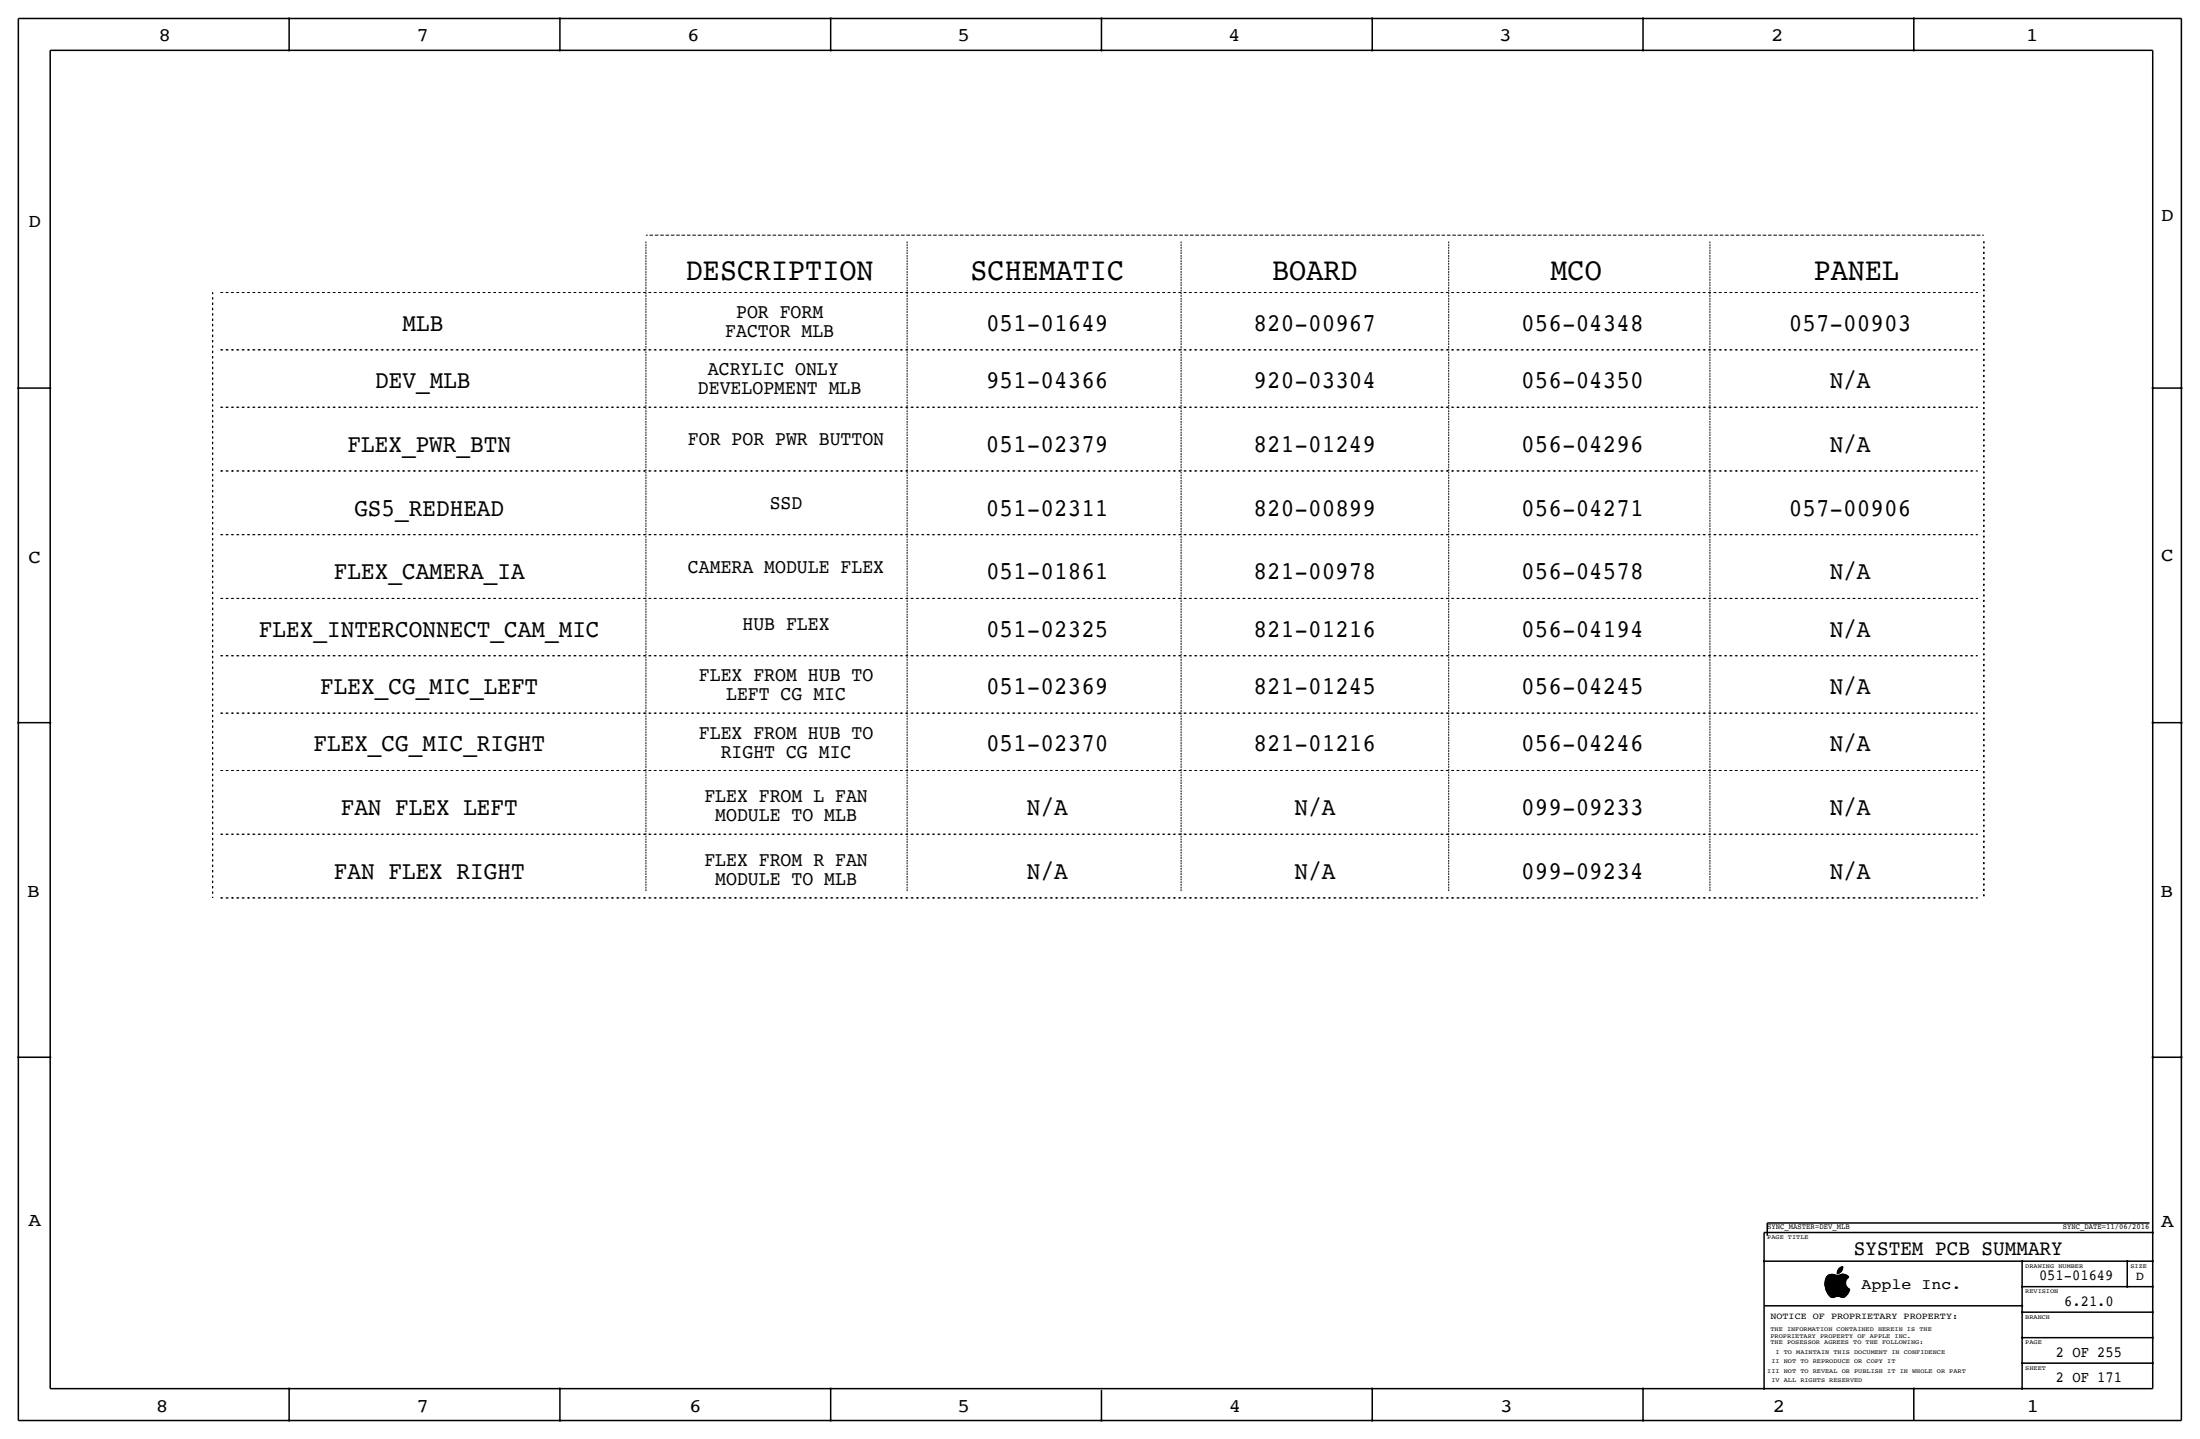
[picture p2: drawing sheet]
<svg xmlns="http://www.w3.org/2000/svg" width="877mm" height="574mm" viewBox="0 0 877 574" stroke-linecap="round" stroke-linejoin="round" font-family="sans-serif">
<g fill="none" stroke="#000" stroke-width=".4" stroke-dasharray=".7 1.4" stroke-linecap="butt">
<path d="M257.5 96.3v259zM257.5 93.7h533.4zM361.6 96.3v259zM470.9 96.3v259zM577.5 96.3v259zM681.7 96.3v259zM790.9 96.3v261.6zM84.8 116.6v241.3zM87.3 116.6h701.1zM87.3 139.4h701.1zM87.3 162.3h701.1zM87.3 187.7h701.1z"/>
<path d="M87.3 213.1h701.1zM87.3 238.5h701.1zM87.3 261.4h701.1zM87.3 284.2h701.1zM87.3 307.1h701.1zM87.3 332.5h701.1zM87.3 357.9h701.1z"/>
</g>
<g fill="none" stroke="#000" stroke-width=".6" stroke-linecap="butt">
<path d="M7.3 7.4v558.8zM7.3 7.4h862.3zM115.3 7.4v12.7zM223.2 7.4v12.7zM331.2 7.4v12.7zM439.1 7.4v12.7zM547.1 7.4v12.7zM655 7.4v12.7zM763 7.4v12.7zM869.6 7.4v558.8zM20 20.1v533.4zM20 20.1h838.2z"/>
<path d="M858.2 20.1v533.4zM7.3 154.7h12.7zM858.2 154.7h11.4zM7.3 288h12.7zM858.2 288h11.4zM7.3 421.4h12.7zM858.2 421.4h11.4zM703.3 491.2v62.3zM703.3 491.2h154.9zM704.5 487.4h152.4zM704.5 487.4v5.1zM703.3 502.7h154.9z"/>
<path d="M806.1 502.7v50.8zM806.1 512.8h52.1zM848.1 502.7v10.1zM703.3 520.4h102.8zM806.1 533.1h52.1zM806.1 523h52.1zM20 553.5h838.2zM115.3 553.5v12.7zM223.2 553.5v12.7zM331.2 553.5v12.7zM439.1 554v12.2zM547.1 553.5v12.7z"/>
<path d="M655 553.5v12.7zM763 553.5v12.7zM806.1 543.3h52.1zM7.3 566.2h862.3z"/>
</g>
<g fill="none" stroke="#000" stroke-width=".4">
<path d="M727.5 512.2h8.4zM727.5 512.3h8.4zM727.5 512.4h8.5zM727.5 511.2h8.2zM727.5 511.3h8.2zM727.5 511.5h8.2zM727.5 511.4h8.2zM727.5 512h8.3zM727.5 512.1h8.3zM727.5 511.7h8.3zM727.5 511.8h8.3zM727.5 511.6h8.3z"/>
<path d="M727.5 511.9h8.3zM727.5 511.1h8.3zM727.6 512.8h8.6zM727.6 510.8h8.2zM727.6 511h8.2zM727.6 510.9h8.2zM727.6 510.7h8.2zM727.6 512.5h8.4zM727.6 512.6h8.4zM727.6 512.7h8.5zM727.6 512.9h8.6zM727.6 510.6h8.3z"/>
<path d="M727.6 510.5h8.3zM727.6 513h8.7zM727.6 513.1h8.8zM727.7 513.2h8.8zM727.7 510.2h8.3zM727.7 510.4h8.2zM727.7 510.3h8.3zM727.7 513.4h9.1zM727.7 513.3h9zM727.7 510.1h8.3zM727.8 509.9h8.4zM727.8 513.5h9.1z"/>
<path d="M727.8 510h8.3zM727.8 513.6h9.2zM727.8 513.8h9.6zM727.8 509.8h8.5zM727.8 513.7h9.4zM727.9 513.9h9.5zM727.9 509.7h8.4zM727.9 509.6h8.5zM727.9 514.1h9.5zM727.9 514h9.5zM728 514.2h9.4zM728 509.5h8.5z"/>
<path d="M728 509.4h8.6zM728 509.3h8.7zM728 514.4h9.3zM728.1 509.2h8.8zM728.1 514.5h9.2zM728.1 514.6h9.1zM728.1 509.1h8.9zM728.2 514.7h9zM728.2 509h8.8zM728.2 514.8h9zM728.3 514.9h8.8zM728.3 508.9h8.7z"/>
<path d="M728.3 515h8.8zM728.3 508.8h8.6zM728.3 515.1h8.7zM728.4 508.7h8.4zM728.4 515.2h8.6zM728.5 515.3h8.4zM728.5 515.4h8.4zM728.5 508.6h8.2zM728.6 515.5h8.2zM728.6 508.5h7.9zM728.7 515.6h8zM728.7 515.7h8z"/>
<path d="M728.7 508.4h7.7zM728.8 515.8h7.7zM728.9 515.9h7.6zM728.9 508.3h3.1zM728.9 516h7.5zM729 508.2h2.6zM729 516.1h7.3zM729.1 516.2h7.1zM729.2 508.1l1.8-.2a3.7 3.7 0 0 0 3.3-.1 2.44 2.44 0 0 1 2.7 1.3 2.72 2.72 0 0 0 .5 4.8l-.7 1.5-1.1 1.3M729.2 516.3h6.9zM729.2 508.1a5.2 5.2 0 0 0-.8 7.1 2.3 2.3 0 0 0 2.2 2l1-.3M729.3 508.1h2.1z"/>
<path d="M729.3 516.4h6.7zM729.4 516.5h6.5zM729.5 516.6h6.3zM729.6 516.7h2.5zM729.6 507.9h1.4zM729.7 516.8h2.1zM729.8 516.9h1.9zM729.9 517h1.6zM730.2 517.1h1zM732.4 507.5h.6zM732.4 507.6h.4zM732.4 507.4h.8z"/>
<path d="M732.4 507.3h1zM732.4 507.1h1.3zM732.4 507h1.4zM732.4 507.2h1.2zM732.5 506.9h1.4zM732.5 506.8h1.5zM732.5 506.6h1.7zM732.5 506.7h1.6zM732.6 506.5h1.7zM732.6 506.4h1.7zM732.7 506.3h1.7zM732.7 506.2h1.7z"/>
<path d="M732.8 506.1h1.7zM732.8 506h1.7zM732.9 505.9h1.6zM733 505.8h1.6zM733.1 505.7h1.5zM733.1 508.3h3.1zM733.2 505.6h1.4zM733.2 516.7h2.5zM733.3 505.5h1.4zM733.4 508.2h2.6zM733.4 505.4h1.3zM733.6 505.3h1.1z"/>
<path d="M733.6 516.8h2zM733.7 508.1h2.1zM733.7 505.2h1zM733.8 516.9h1.7zM733.9 505.1h.8zM733.9 507.9h1.6zM734 517h1.3zM734.1 505h.6zM734.3 507.8h.8zM734.3 504.9h.4zM734.3 517.1h.7zM734.7 504.7a2.81 2.81 0 0 0-2.3 3 2.71 2.71 0 0 0 2.3-2.9"/>
<path d="M735.8 516.7a2.7 2.7 0 0 1-3 0l-1.1 .2"/>
</g>
<g fill="#000" stroke="#000" stroke-width=".4">
<path d="M115.1 7.2h.4v.3h-.4zM115.1 19.9h.4v.3h-.4zM223 7.2h.4v.3h-.4zM223 19.9h.4v.3h-.4zM331 19.9h.4v.3h-.4zM331 7.2h.4v.3h-.4zM438.9 7.2h.4v.3h-.4zM438.9 19.9h.4v.3h-.4zM546.9 7.2h.4v.3h-.4zM546.9 19.9h.4v.3h-.4zM654.8 19.9h.4v.3h-.4zM654.8 7.2h.4v.3h-.4z"/>
<path d="M762.8 19.9h.4v.3h-.4zM762.8 7.2h.4v.3h-.4zM7.1 154.5h.4v.4h-.4zM19.8 154.5h.4v.4h-.4zM858 154.5h.4v.4h-.4zM869.5 154.5h.3v.4h-.3zM7.1 287.9h.4v.3h-.4zM19.8 287.9h.4v.3h-.4zM858 287.9h.4v.3h-.4zM869.5 287.9h.3v.3h-.3zM7.1 421.2h.4v.4h-.4zM19.8 421.2h.4v.4h-.4z"/>
<path d="M858 421.2h.4v.4h-.4zM869.5 421.2h.3v.4h-.3zM858 491.1h.4v.3h-.4zM703.1 502.5h.4v.3h-.4zM806 502.5h.3v.3h-.3zM806 512.7h.3v.3h-.3zM847.9 512.7h.3v.3h-.3zM847.9 502.5h.3v.3h-.3zM858 502.5h.4v.3h-.4zM858 512.7h.4v.3h-.4zM806 520.3h.3v.3h-.3zM806 522.8h.3v.4h-.3z"/>
<path d="M806 533h.3v.3h-.3zM858 522.8h.4v.4h-.4zM858 533h.4v.3h-.4zM115.1 553.3h.4v.3h-.4zM223 553.3h.4v.3h-.4zM331 553.3h.4v.3h-.4zM546.9 553.3h.4v.3h-.4zM654.8 553.3h.4v.3h-.4zM703.1 553.3h.4v.3h-.4zM762.8 553.3h.4v.3h-.4zM806 543.1h.3v.4h-.3zM806 553.3h.3v.3h-.3z"/>
<path d="M858 543.1h.4v.4h-.4zM115.1 566h.4v.3h-.4zM223 566h.4v.3h-.4zM331 566h.4v.3h-.4zM438.9 566h.4v.3h-.4zM546.9 566h.4v.3h-.4zM654.8 566h.4v.3h-.4z"/>
</g>
<g font-size="12.7">
<text x="273.4" y="111.5">DESCRIPTION</text>
<text x="386.9" y="111.5">SCHEMATIC</text>
<text x="507.2" y="111.5">BOARD</text>
<text x="618.2" y="111.5">MCO</text>
<text x="723.1" y="111.5">PANEL</text>
</g>
<g font-size="10.1">
<text x="160.5" y="131.8">MLB</text>
<text x="393.1" y="131.8">051-01649</text>
<text x="499.8" y="131.8">820-00967</text>
<text x="606.5" y="131.8">056-04348</text>
<text x="713.1" y="131.8">057-00903</text>
<text x="149.6" y="154.7">DEV_MLB</text>
<text x="393.1" y="154.7">951-04366</text>
<text x="499.8" y="154.7">920-03304</text>
<text x="606.5" y="154.7">056-04350</text>
<text x="729.4" y="154.7">N/A</text>
<text x="138.6" y="180.1">FLEX_PWR_BTN</text>
<text x="393.1" y="180.1">051-02379</text>
<text x="499.8" y="180.1">821-01249</text>
<text x="606.5" y="180.1">056-04296</text>
<text x="729.4" y="180.1">N/A</text>
<text x="141.3" y="205.5">GS5_REDHEAD</text>
<text x="393.1" y="205.5">051-02311</text>
<text x="499.8" y="205.5">820-00899</text>
<text x="606.5" y="205.5">056-04271</text>
<text x="713.1" y="205.5">057-00906</text>
<text x="133.1" y="230.9">FLEX_CAMERA_IA</text>
<text x="393.1" y="230.9">051-01861</text>
<text x="499.8" y="230.9">821-00978</text>
<text x="606.5" y="230.9">056-04578</text>
<text x="729.4" y="230.9">N/A</text>
<text x="103.3" y="253.7">FLEX_INTERCONNECT_CAM_MIC</text>
<text x="393.1" y="253.7">051-02325</text>
<text x="499.8" y="253.7">821-01216</text>
<text x="606.4" y="253.7">056-04194</text>
<text x="729.4" y="253.7">N/A</text>
<text x="127.7" y="276.6">FLEX_CG_MIC_LEFT</text>
<text x="393.1" y="276.6">051-02369</text>
<text x="499.8" y="276.6">821-01245</text>
<text x="606.5" y="276.6">056-04245</text>
<text x="729.4" y="276.6">N/A</text>
<text x="125" y="299.5">FLEX_CG_MIC_RIGHT</text>
<text x="393.1" y="299.5">051-02370</text>
<text x="499.8" y="299.4">821-01216</text>
<text x="606.5" y="299.4">056-04246</text>
<text x="729.4" y="299.4">N/A</text>
<text x="135.8" y="324.9">FAN FLEX LEFT</text>
<text x="409.4" y="324.9">N/A</text>
<text x="516.1" y="324.9">N/A</text>
<text x="606.5" y="324.8">099-09233</text>
<text x="729.4" y="324.8">N/A</text>
<text x="133.1" y="350.3">FAN FLEX RIGHT</text>
<text x="409.4" y="350.3">N/A</text>
<text x="516.1" y="350.3">N/A</text>
<text x="606.5" y="350.2">099-09234</text>
<text x="729.4" y="350.2">N/A</text>
</g>
<text font-size="8.6" x="739.1" y="500.1">SYSTEM PCB SUMMARY</text>
<g font-size="8.1">
<text x="293.5" y="126.7">POR FORM</text>
<text x="289.1" y="134.4">FACTOR MLB</text>
<text x="282.2" y="149.6">ACRYLIC ONLY</text>
<text x="278.3" y="157.2">DEVELOPMENT MLB</text>
<text x="274.3" y="177.6">FOR POR PWR BUTTON</text>
<text x="306.9" y="202.9">SSD</text>
<text x="274.3" y="228.3">CAMERA MODULE FLEX</text>
<text x="296" y="251.2">HUB FLEX</text>
<text x="278.6" y="271.5">FLEX FROM HUB TO</text>
<text x="289.5" y="279.1">LEFT CG MIC</text>
<text x="278.6" y="294.4">FLEX FROM HUB TO</text>
<text x="287.3" y="302">RIGHT CG MIC</text>
<text x="280.8" y="319.8">FLEX FROM L FAN</text>
<text x="285.1" y="327.4">MODULE TO MLB</text>
<text x="280.8" y="345.2">FLEX FROM R FAN</text>
<text x="285.1" y="352.8">MODULE TO MLB</text>
</g>
<g font-size="7.6">
<text x="63.2" y="16.5">8</text>
<text x="166.1" y="16.5">7</text>
<text x="274" y="16.5">6</text>
<text x="381.7" y="16.5">5</text>
<text x="489.7" y="16.5">4</text>
<text x="597.6" y="16.5">3</text>
<text x="706.1" y="16.5">2</text>
<text x="807.7" y="16.5">1</text>
<text x="861.5" y="88.1">D</text>
<text x="11.4" y="90.4">D</text>
<text x="11.4" y="224.3">C</text>
<text x="861.5" y="223.8">C</text>
<text x="10.8" y="357.6">B</text>
<text x="861.3" y="357.4">B</text>
<text x="11.3" y="488.4">A</text>
<text x="861.5" y="489.2">A</text>
<text x="62.2" y="562.6">8</text>
<text x="166" y="562.6">7</text>
<text x="274.8" y="562.6">6</text>
<text x="381.7" y="562.6">5</text>
<text x="489.9" y="562.6">4</text>
<text x="598.1" y="562.6">3</text>
<text x="706.8" y="562.6">2</text>
<text x="807.9" y="562.6">1</text>
</g>
<g font-size="6.2">
<text x="812.9" y="510.3">051-01649</text>
<text x="822.9" y="520.4">6.21.0</text>
<text x="819.6" y="540.8">2 OF 255</text>
<text x="819.6" y="550.9">2 OF 171</text>
</g>
<text font-size="6" x="742.1" y="513.9">Apple Inc.</text>
<text font-size="5" x="851.5" y="510.3">D</text>
<text font-size="3.7" x="705.8" y="525.5">NOTICE OF PROPRIETARY PROPERTY:</text>
<g font-size="3.2">
<text x="704.5" y="490">SYNC_MASTER=DEV_MLB</text>
<text x="822.3" y="490">SYNC_DATE=11/06/2016</text>
</g>
<g font-size="2.5">
<text x="704.5" y="493.8">PAGE TITLE</text>
<text x="807.4" y="505.2">DRAWING NUMBER</text>
<text x="849.3" y="505.2">SIZE</text>
<text x="807.4" y="515.4">REVISION</text>
<text x="807.4" y="525.5">BRANCH</text>
<text x="705.8" y="533.1">PROPRIETARY PROPERTY OF APPLE INC.</text>
<text x="705.8" y="530.6">THE INFORMATION CONTAINED HEREIN IS THE</text>
<text x="705.8" y="535.7">THE POSESSOR AGREES TO THE FOLLOWING:</text>
<text x="707.8" y="539.5">I TO MAINTAIN THIS DOCUMENT IN CONFIDENCE</text>
<text x="807.4" y="535.7">PAGE</text>
<text x="706.2" y="543.3">II NOT TO REPRODUCE OR COPY IT</text>
<text x="807.4" y="545.8">SHEET</text>
<text x="704.5" y="547.1">III NOT TO REVEAL OR PUBLISH IT IN WHOLE OR PART</text>
<text x="706.2" y="550.9">IV ALL RIGHTS RESERVED</text>
</g>
</svg>
